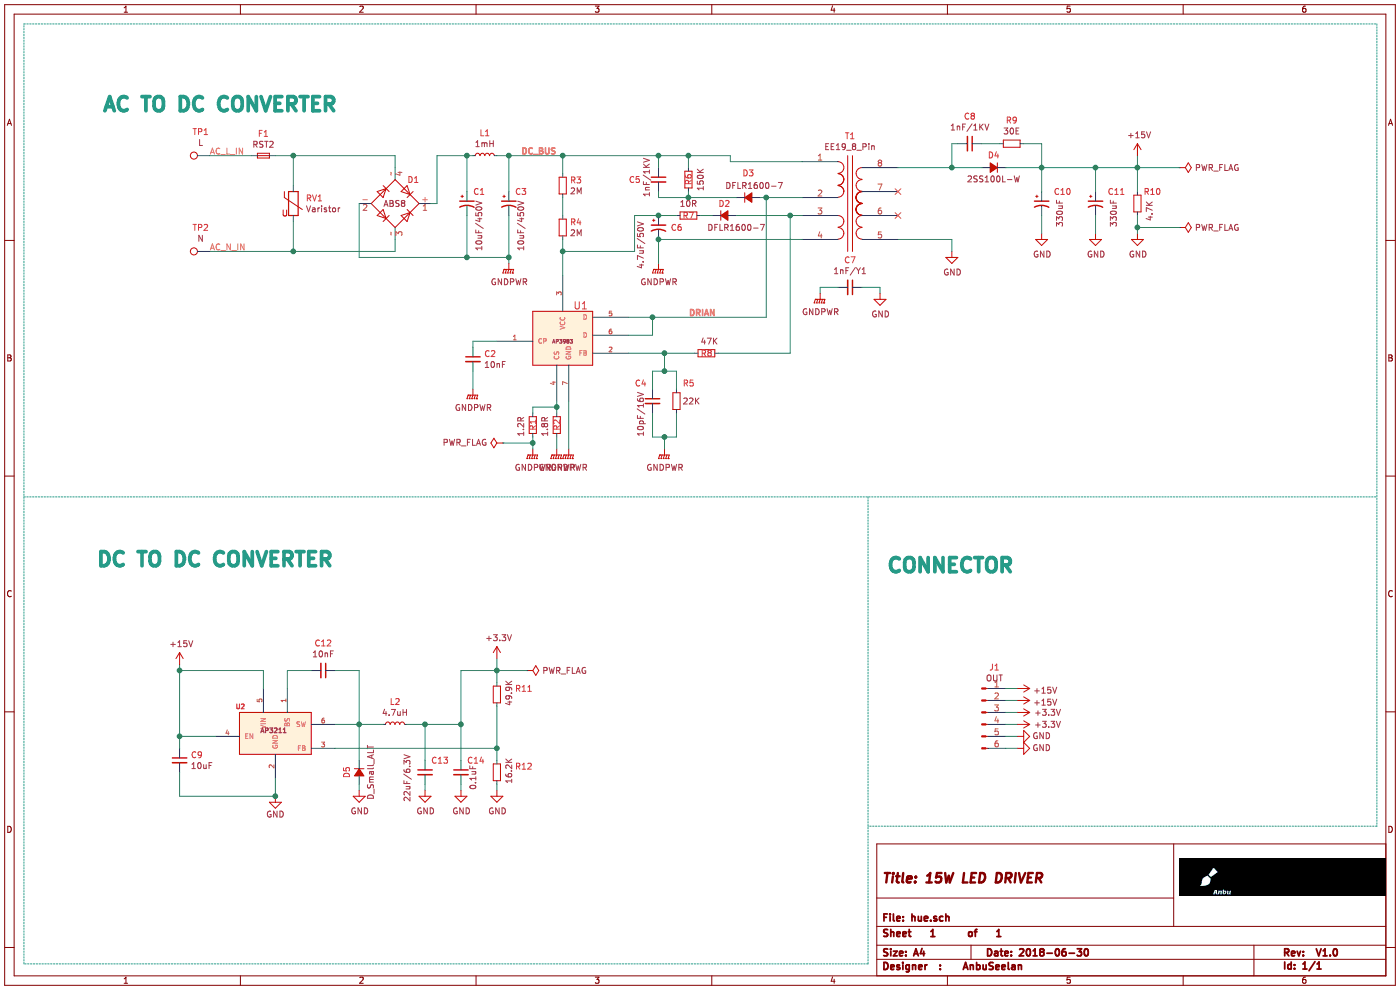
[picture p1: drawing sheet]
EESchema Schematic File Version 4
LIBS:hue-cache
EELAYER 26 0
EELAYER END
$Descr A4 11693 8268
encoding utf-8
Sheet 1 1
Title "15W LED DRIVER"
Date "2018-06-30"
Rev " V1.0"
Comp ""
Comment1 ""
Comment2 "1"
Comment3 "1"
Comment4 ""
$EndDescr
$Comp
L Device:Fuse_Small F1
U 1 1
P 2200 1300
F 0 "F1" H 2200 1485 50  0000 C CNN
F 1 "RST2" H 2200 1394 50  0000 C CNN
F 2 "IOT_Design:fuse_L7_W4_P5" H 2200 1300 50  0001 C CNN
F 3 "~" H 2200 1300 50  0001 C CNN
F 4 "RST2" H 2200 1393 50  0001 C CNN "MPN"
	1    2200 1300
	1    0    0    -1  
$EndComp
$Comp
L Device:R_Small R3
U 1 1
P 4700 1550
F 0 "R3" H 4759 1596 50  0000 L CNN
F 1 "2M" H 4759 1505 50  0000 L CNN
F 2 "Resistor_SMD:R_0805_2012Metric" H 4700 1550 50  0001 C CNN
F 3 "~" H 4700 1550 50  0001 C CNN
	1    4700 1550
	1    0    0    -1  
$EndComp
$Comp
L Device:Varistor RV1
U 1 1
P 2450 1700
F 0 "RV1" H 2553 1746 50  0000 L CNN
F 1 "Varistor" H 2553 1655 50  0000 L CNN
F 2 "IOT_Design:RV_Disc_D7_W3.4_P5" V 2380 1700 50  0001 C CNN
F 3 "~" H 2450 1700 50  0001 C CNN
	1    2450 1700
	1    0    0    -1  
$EndComp
$Comp
L Diode_Bridge:ABS8 D1
U 1 1
P 3300 1700
F 0 "D1" H 3400 1900 50  0000 L CNN
F 1 "ABS8" H 3200 1700 50  0000 L CNN
F 2 "Diode_SMD:Diode_Bridge_Diotec_ABS" H 3450 1825 50  0001 L CNN
F 3 "https://diotec.com/tl_files/diotec/files/pdf/datasheets/abs2.pdf" H 3300 1700 50  0001 C CNN
	1    3300 1700
	1    0    0    -1  
$EndComp
$Comp
L Device:L_Small L1
U 1 1
P 4050 1300
F 0 "L1" V 4235 1300 50  0000 C CNN
F 1 "1mH" V 4144 1300 50  0000 C CNN
F 2 "Inductor_THT:L_Radial_D7.5mm_P3.50mm_Fastron_07P" H 4050 1300 50  0001 C CNN
F 3 "~" H 4050 1300 50  0001 C CNN
	1    4050 1300
	0    -1   -1   0   
$EndComp
$Comp
L Device:CP1_Small C1
U 1 1
P 3900 1700
F 0 "C1" H 3950 1800 50  0000 L CNN
F 1 "10uF/450V" V 4000 1300 50  0000 L CNN
F 2 "IOT_Design:CP_Radial_D10.0mm_P5.00mm" H 3900 1700 50  0001 C CNN
F 3 "~" H 3900 1700 50  0001 C CNN
	1    3900 1700
	1    0    0    -1  
$EndComp
$Comp
L Device:C_Small C5
U 1 1
P 5500 1500
F 0 "C5" H 5250 1500 50  0000 L CNN
F 1 "1nF/1KV" V 5400 1350 50  0000 L CNN
F 2 "Capacitor_SMD:C_0805_2012Metric_Pad1.33x1.40mm_HandSolder" H 5500 1500 50  0001 C CNN
F 3 "~" H 5500 1500 50  0001 C CNN
	1    5500 1500
	1    0    0    -1  
$EndComp
$Comp
L IOTDesign:Transformer_8_Pin T1
U 1 1
P 7100 1700
F 0 "T1" H 7100 2265 50  0000 C CNN
F 1 "EE19_8_Pin" H 7100 2174 50  0000 C CNN
F 2 "IOT_Design:EE19Horizondal" H 7100 2173 50  0001 C CNN
F 3 "" H 7100 1700 50  0000 C CNN
	1    7100 1700
	1    0    0    -1  
$EndComp
$Comp
L Device:D_Small_ALT D3
U 1 1
P 6250 1650
F 0 "D3" H 6250 1855 50  0000 C CNN
F 1 "DFLR1600-7" H 6300 1750 50  0000 C CNN
F 2 "IOT_Design:POWERDI-123" V 6250 1650 50  0001 C CNN
F 3 "~" V 6250 1650 50  0001 C CNN
	1    6250 1650
	1    0    0    -1  
$EndComp
$Comp
L IOTDesign:AP3211 U2
U 1 1
P 2300 6150
F 0 "U2" H 2050 6400 39  0000 R CNB
F 1 "AP3211" H 2400 6200 39  0000 R CNB
F 2 "IOT_Design:AP3211" H 1800 5800 60  0001 C CNN
F 3 "" H 1800 5800 60  0001 C CNN
	1    2300 6150
	1    0    0    -1  
$EndComp
$Comp
L IOTDesign:AP3983 U1
U 1 1
P 4700 2850
F 0 "U1" H 4850 3150 60  0000 C CNN
F 1 "AP3983" H 4700 2850 31  0000 C CNN
F 2 "IOT_Design:DIP-7_AP3983" H 4050 2300 60  0001 C CNN
F 3 "" H 4050 2300 60  0000 C CNN
	1    4700 2850
	1    0    0    -1  
$EndComp
$Comp
L Device:CP1_Small C3
U 1 1
P 4250 1700
F 0 "C3" H 4300 1800 50  0000 L CNN
F 1 "10uF/450V" V 4350 1300 50  0000 L CNN
F 2 "IOT_Design:CP_Radial_D10.0mm_P5.00mm" H 4250 1700 50  0001 C CNN
F 3 "~" H 4250 1700 50  0001 C CNN
	1    4250 1700
	1    0    0    -1  
$EndComp
$Comp
L Device:R_Small R4
U 1 1
P 4700 1900
F 0 "R4" H 4759 1946 50  0000 L CNN
F 1 "2M" H 4759 1855 50  0000 L CNN
F 2 "Resistor_SMD:R_0805_2012Metric" H 4700 1900 50  0001 C CNN
F 3 "~" H 4700 1900 50  0001 C CNN
	1    4700 1900
	1    0    0    -1  
$EndComp
$Comp
L Device:R_Small R6
U 1 1
P 5750 1500
F 0 "R6" V 5750 1450 50  0000 L CNN
F 1 "150K" V 5850 1400 50  0000 L CNN
F 2 "Resistor_SMD:R_0805_2012Metric" H 5750 1500 50  0001 C CNN
F 3 "~" H 5750 1500 50  0001 C CNN
	1    5750 1500
	1    0    0    -1  
$EndComp
$Comp
L Device:D_Small_ALT D2
U 1 1
P 6050 1800
F 0 "D2" H 6050 1900 50  0000 C CNN
F 1 "DFLR1600-7" H 6150 1700 50  0000 C CNN
F 2 "IOT_Design:POWERDI-123" V 6050 1800 50  0001 C CNN
F 3 "~" V 6050 1800 50  0001 C CNN
	1    6050 1800
	1    0    0    -1  
$EndComp
$Comp
L Device:R_Small R7
U 1 1
P 5750 1800
F 0 "R7" V 5750 1800 50  0000 C CNN
F 1 "10R" V 5650 1800 50  0000 C CNN
F 2 "Resistor_SMD:R_0805_2012Metric" H 5750 1800 50  0001 C CNN
F 3 "~" H 5750 1800 50  0001 C CNN
	1    5750 1800
	0    1    1    0   
$EndComp
$Comp
L Device:CP1_Small C6
U 1 1
P 5500 1900
F 0 "C6" H 5600 1900 50  0000 L CNN
F 1 "4.7uF/50V" V 5350 1550 50  0000 L CNN
F 2 "Capacitor_THT:CP_Radial_D5.0mm_P2.50mm" H 5500 1900 50  0001 C CNN
F 3 "~" H 5500 1900 50  0001 C CNN
	1    5500 1900
	1    0    0    -1  
$EndComp
$Comp
L Device:C_Small C2
U 1 1
P 3950 3000
F 0 "C2" H 4042 3046 50  0000 L CNN
F 1 "10nF" H 4042 2955 50  0000 L CNN
F 2 "Capacitor_SMD:C_0805_2012Metric_Pad1.33x1.40mm_HandSolder" H 3950 3000 50  0001 C CNN
F 3 "~" H 3950 3000 50  0001 C CNN
	1    3950 3000
	1    0    0    -1  
$EndComp
$Comp
L Device:R_Small R1
U 1 1
P 4450 3550
F 0 "R1" V 4450 3500 50  0000 L CNN
F 1 "1.2R" V 4350 3450 50  0000 L CNN
F 2 "Resistor_SMD:R_0805_2012Metric" H 4450 3550 50  0001 C CNN
F 3 "~" H 4450 3550 50  0001 C CNN
	1    4450 3550
	1    0    0    -1  
$EndComp
$Comp
L Device:R_Small R5
U 1 1
P 5650 3350
F 0 "R5" H 5700 3500 50  0000 L CNN
F 1 "10pF/16V" V 5350 3050 50  0000 L CNN
F 2 "Resistor_SMD:R_0805_2012Metric" H 5650 3350 50  0001 C CNN
F 3 "~" H 5650 3350 50  0001 C CNN
	1    5650 3350
	1    0    0    -1  
$EndComp
$Comp
L Device:R_Small R2
U 1 1
P 4650 3550
F 0 "R2" V 4650 3500 50  0000 L CNN
F 1 "1.8R" V 4550 3450 50  0000 L CNN
F 2 "Resistor_SMD:R_0805_2012Metric" H 4650 3550 50  0001 C CNN
F 3 "~" H 4650 3550 50  0001 C CNN
	1    4650 3550
	1    0    0    -1  
$EndComp
$Comp
L Device:C_Small C9
U 1 1
P 1500 6350
F 0 "C9" H 1592 6396 50  0000 L CNN
F 1 "10uF" H 1592 6305 50  0000 L CNN
F 2 "Capacitor_SMD:C_0805_2012Metric_Pad1.33x1.40mm_HandSolder" H 1500 6350 50  0001 C CNN
F 3 "~" H 1500 6350 50  0001 C CNN
	1    1500 6350
	1    0    0    -1  
$EndComp
$Comp
L Device:C_Small C7
U 1 1
P 7100 2400
F 0 "C7" V 6871 2400 50  0000 C CNN
F 1 "1nF/Y1" V 6962 2400 50  0000 C CNN
F 2 "IOT_Design:Y1Capacitor" H 7100 2400 50  0001 C CNN
F 3 "~" H 7100 2400 50  0001 C CNN
	1    7100 2400
	0    1    1    0   
$EndComp
$Comp
L Device:C_Small C8
U 1 1
P 8100 1200
F 0 "C8" V 7871 1200 50  0000 C CNN
F 1 "1nF/1KV" V 7962 1200 50  0000 C CNN
F 2 "Capacitor_SMD:C_0805_2012Metric_Pad1.33x1.40mm_HandSolder" H 8100 1200 50  0001 C CNN
F 3 "~" H 8100 1200 50  0001 C CNN
	1    8100 1200
	0    1    1    0   
$EndComp
$Comp
L Device:R_Small R9
U 1 1
P 8450 1200
F 0 "R9" V 8254 1200 50  0000 C CNN
F 1 "30E" V 8345 1200 50  0000 C CNN
F 2 "Resistor_SMD:R_0805_2012Metric" H 8450 1200 50  0001 C CNN
F 3 "~" H 8450 1200 50  0001 C CNN
	1    8450 1200
	0    1    1    0   
$EndComp
$Comp
L Device:D_Small_ALT D4
U 1 1
P 8300 1400
F 0 "D4" H 8300 1300 50  0000 C CNN
F 1 "2SS100L-W" H 8300 1500 50  0000 C CNN
F 2 "IOT_Design:D_SOD-123F" V 8300 1400 50  0001 C CNN
F 3 "~" V 8300 1400 50  0001 C CNN
	1    8300 1400
	-1   0    0    1   
$EndComp
$Comp
L Device:CP1_Small C10
U 1 1
P 8700 1700
F 0 "C10" H 8800 1800 50  0000 L CNN
F 1 "330uF" V 8850 1500 50  0000 L CNN
F 2 "IOT_Design:CP_Radial_D8.0mm_P3.80mm" H 8700 1700 50  0001 C CNN
F 3 "~" H 8700 1700 50  0001 C CNN
	1    8700 1700
	1    0    0    -1  
$EndComp
$Comp
L Device:R_Small R10
U 1 1
P 9500 1700
F 0 "R10" H 9550 1800 50  0000 L CNN
F 1 "4.7K" V 9600 1550 50  0000 L CNN
F 2 "Resistor_SMD:R_0805_2012Metric" H 9500 1700 50  0001 C CNN
F 3 "~" H 9500 1700 50  0001 C CNN
	1    9500 1700
	1    0    0    -1  
$EndComp
Wire Wire Line
	3300 2000 3300 2100
Wire Wire Line
	3300 2100 2450 2100
Wire Wire Line
	3300 1400 3300 1300
Wire Wire Line
	2300 1300 2450 1300
Wire Wire Line
	2100 1300 1750 1300
Wire Wire Line
	2450 1550 2450 1300
Connection ~ 2450 1300
Wire Wire Line
	2450 1300 3300 1300
Wire Wire Line
	2450 1850 2450 2100
Connection ~ 2450 2100
Wire Wire Line
	2450 2100 1750 2100
Wire Wire Line
	3600 1700 3650 1700
Wire Wire Line
	3650 1700 3650 1300
Wire Wire Line
	3650 1300 3900 1300
Wire Wire Line
	3900 1600 3900 1300
Wire Wire Line
	3950 1300 3900 1300
Connection ~ 3900 1300
Wire Wire Line
	4150 1300 4250 1300
Wire Wire Line
	4250 1300 4250 1600
Wire Wire Line
	3000 1700 3000 2150
Wire Wire Line
	3000 2150 3900 2150
Wire Wire Line
	4250 2150 4250 1800
Wire Wire Line
	3900 1800 3900 2150
Connection ~ 3900 2150
Wire Wire Line
	3900 2150 4250 2150
Wire Wire Line
	4250 1300 4700 1300
Wire Wire Line
	4700 1300 4700 1450
Connection ~ 4250 1300
Wire Wire Line
	4700 1650 4700 1800
Wire Wire Line
	6150 1650 5750 1650
Wire Wire Line
	5750 1650 5750 1600
Wire Wire Line
	5500 1600 5500 1650
Wire Wire Line
	5500 1650 5750 1650
Connection ~ 5750 1650
Wire Wire Line
	5850 1800 5950 1800
Wire Wire Line
	5650 1800 5500 1800
Wire Wire Line
	4700 2300 4700 2100
Wire Wire Line
	5500 1800 5300 1800
Wire Wire Line
	5300 1800 5300 2100
Wire Wire Line
	5300 2100 4700 2100
Connection ~ 5500 1800
Connection ~ 4700 2100
Wire Wire Line
	4700 2100 4700 2000
Wire Wire Line
	4700 1300 5500 1300
Wire Wire Line
	6100 1300 6100 1350
Connection ~ 4700 1300
Wire Wire Line
	5500 1300 5500 1400
Connection ~ 5500 1300
Wire Wire Line
	5500 1300 5750 1300
Wire Wire Line
	5750 1300 5750 1400
Connection ~ 5750 1300
Wire Wire Line
	5750 1300 6100 1300
Wire Wire Line
	8200 1200 8350 1200
Wire Wire Line
	8200 1400 7950 1400
Wire Wire Line
	8000 1200 7950 1200
Wire Wire Line
	7950 1200 7950 1400
Connection ~ 7950 1400
Wire Wire Line
	8400 1400 8700 1400
Wire Wire Line
	8700 1400 8700 1600
Wire Wire Line
	8550 1200 8700 1200
Wire Wire Line
	8700 1200 8700 1400
Connection ~ 8700 1400
Wire Wire Line
	9150 1400 9500 1400
Wire Wire Line
	9500 1400 9500 1600
$Comp
L Device:R_Small R8
U 1 1
P 5900 2950
F 0 "R8" V 5900 2900 50  0000 L CNN
F 1 "47K" V 5800 2900 50  0000 L CNN
F 2 "Resistor_SMD:R_0805_2012Metric" H 5900 2950 50  0001 C CNN
F 3 "~" H 5900 2950 50  0001 C CNN
	1    5900 2950
	0    1    1    0   
$EndComp
$Comp
L Device:C_Small C4
U 1 1
P 5450 3350
F 0 "C4" H 5300 3500 50  0000 L CNN
F 1 "22K" H 5700 3350 50  0000 L CNN
F 2 "Capacitor_SMD:C_0805_2012Metric_Pad1.33x1.40mm_HandSolder" H 5450 3350 50  0001 C CNN
F 3 "~" H 5450 3350 50  0001 C CNN
	1    5450 3350
	1    0    0    -1  
$EndComp
$Comp
L power:GNDPWR #PWR07
U 1 1
P 5550 3750
F 0 "#PWR07" H 5550 3550 50  0001 C CNN
F 1 "GNDPWR" H 5554 3596 50  0000 C CNN
F 2 "" H 5550 3700 50  0001 C CNN
F 3 "" H 5550 3700 50  0001 C CNN
	1    5550 3750
	1    0    0    -1  
$EndComp
Wire Wire Line
	5250 2800 5450 2800
Wire Wire Line
	5450 2800 5450 2650
Connection ~ 5450 2650
Wire Wire Line
	5450 2650 5250 2650
$Comp
L power:GNDPWR #PWR05
U 1 1
P 4750 3750
F 0 "#PWR05" H 4750 3550 50  0001 C CNN
F 1 "GNDPWR" H 4754 3596 50  0000 C CNN
F 2 "" H 4750 3700 50  0001 C CNN
F 3 "" H 4750 3700 50  0001 C CNN
	1    4750 3750
	1    0    0    -1  
$EndComp
Wire Wire Line
	4750 3350 4750 3750
$Comp
L power:GNDPWR #PWR04
U 1 1
P 4650 3750
F 0 "#PWR04" H 4650 3550 50  0001 C CNN
F 1 "GNDPWR" H 4654 3596 50  0000 C CNN
F 2 "" H 4650 3700 50  0001 C CNN
F 3 "" H 4650 3700 50  0001 C CNN
	1    4650 3750
	1    0    0    -1  
$EndComp
Wire Wire Line
	4650 3750 4650 3650
$Comp
L power:GNDPWR #PWR03
U 1 1
P 4450 3750
F 0 "#PWR03" H 4450 3550 50  0001 C CNN
F 1 "GNDPWR" H 4454 3596 50  0000 C CNN
F 2 "" H 4450 3700 50  0001 C CNN
F 3 "" H 4450 3700 50  0001 C CNN
	1    4450 3750
	1    0    0    -1  
$EndComp
Wire Wire Line
	4450 3750 4450 3700
Wire Wire Line
	4650 3450 4650 3400
Wire Wire Line
	4650 3400 4450 3400
Wire Wire Line
	4450 3400 4450 3450
Connection ~ 4650 3400
Wire Wire Line
	4650 3400 4650 3350
Wire Wire Line
	5450 3450 5450 3650
Wire Wire Line
	5450 3650 5550 3650
Wire Wire Line
	5650 3650 5650 3450
Wire Wire Line
	5550 3650 5550 3750
Connection ~ 5550 3650
Wire Wire Line
	5550 3650 5650 3650
Wire Wire Line
	5250 2950 5550 2950
Wire Wire Line
	5450 3250 5450 3100
Wire Wire Line
	5450 3100 5550 3100
Wire Wire Line
	5550 3100 5550 2950
Connection ~ 5550 2950
Wire Wire Line
	5550 2950 5800 2950
Wire Wire Line
	5650 3250 5650 3100
Wire Wire Line
	5650 3100 5550 3100
Connection ~ 5550 3100
Wire Wire Line
	4150 2850 3950 2850
Wire Wire Line
	3950 2850 3950 2900
$Comp
L power:GNDPWR #PWR01
U 1 1
P 3950 3250
F 0 "#PWR01" H 3950 3050 50  0001 C CNN
F 1 "GNDPWR" H 3954 3096 50  0000 C CNN
F 2 "" H 3950 3200 50  0001 C CNN
F 3 "" H 3950 3200 50  0001 C CNN
	1    3950 3250
	1    0    0    -1  
$EndComp
Wire Wire Line
	3950 3250 3950 3100
$Comp
L power:GNDPWR #PWR02
U 1 1
P 4250 2200
F 0 "#PWR02" H 4250 2000 50  0001 C CNN
F 1 "GNDPWR" H 4254 2046 50  0000 C CNN
F 2 "" H 4250 2150 50  0001 C CNN
F 3 "" H 4250 2150 50  0001 C CNN
	1    4250 2200
	1    0    0    -1  
$EndComp
Wire Wire Line
	4250 2200 4250 2150
Connection ~ 4250 2150
$Comp
L power:GNDPWR #PWR06
U 1 1
P 5500 2200
F 0 "#PWR06" H 5500 2000 50  0001 C CNN
F 1 "GNDPWR" H 5504 2046 50  0000 C CNN
F 2 "" H 5500 2150 50  0001 C CNN
F 3 "" H 5500 2150 50  0001 C CNN
	1    5500 2200
	1    0    0    -1  
$EndComp
Wire Wire Line
	5500 2200 5500 2000
Connection ~ 5500 2000
Wire Wire Line
	9500 1300 9500 1400
Connection ~ 9500 1400
$Comp
L power:GND #PWR010
U 1 1
P 7950 2100
F 0 "#PWR010" H 7950 1850 50  0001 C CNN
F 1 "GND" H 7955 1927 50  0000 C CNN
F 2 "" H 7950 2100 50  0001 C CNN
F 3 "" H 7950 2100 50  0001 C CNN
	1    7950 2100
	1    0    0    -1  
$EndComp
Wire Wire Line
	7950 2000 7950 2100
$Comp
L power:GND #PWR012
U 1 1
P 8700 1950
F 0 "#PWR012" H 8700 1700 50  0001 C CNN
F 1 "GND" H 8705 1777 50  0000 C CNN
F 2 "" H 8700 1950 50  0001 C CNN
F 3 "" H 8700 1950 50  0001 C CNN
	1    8700 1950
	1    0    0    -1  
$EndComp
$Comp
L power:GND #PWR015
U 1 1
P 9500 1950
F 0 "#PWR015" H 9500 1700 50  0001 C CNN
F 1 "GND" H 9505 1777 50  0000 C CNN
F 2 "" H 9500 1950 50  0001 C CNN
F 3 "" H 9500 1950 50  0001 C CNN
	1    9500 1950
	1    0    0    -1  
$EndComp
Wire Wire Line
	8700 1800 8700 1950
Wire Wire Line
	9500 1800 9500 1900
NoConn ~ 7500 1800
NoConn ~ 7500 1600
Wire Wire Line
	7200 2400 7350 2400
Wire Wire Line
	7350 2400 7350 2450
Wire Wire Line
	7000 2400 6850 2400
Wire Wire Line
	6850 2400 6850 2450
$Comp
L power:GND #PWR09
U 1 1
P 7350 2450
F 0 "#PWR09" H 7350 2200 50  0001 C CNN
F 1 "GND" H 7355 2277 50  0000 C CNN
F 2 "" H 7350 2450 50  0001 C CNN
F 3 "" H 7350 2450 50  0001 C CNN
	1    7350 2450
	1    0    0    -1  
$EndComp
$Comp
L power:GNDPWR #PWR08
U 1 1
P 6850 2450
F 0 "#PWR08" H 6850 2250 50  0001 C CNN
F 1 "GNDPWR" H 6854 2296 50  0000 C CNN
F 2 "" H 6850 2400 50  0001 C CNN
F 3 "" H 6850 2400 50  0001 C CNN
	1    6850 2450
	1    0    0    -1  
$EndComp
$Comp
L Device:C_Small C12
U 1 1
P 2700 5600
F 0 "C12" V 2471 5600 50  0000 C CNN
F 1 "10nF" V 2562 5600 50  0000 C CNN
F 2 "Capacitor_SMD:C_0805_2012Metric_Pad1.33x1.40mm_HandSolder" H 2700 5600 50  0001 C CNN
F 3 "~" H 2700 5600 50  0001 C CNN
	1    2700 5600
	0    1    1    0   
$EndComp
$Comp
L Device:D_Small_ALT D5
U 1 1
P 3000 6450
F 0 "D5" H 3000 6350 50  0000 C CNN
F 1 "D_Small_ALT" H 3000 6550 50  0000 C CNN
F 2 "Diode_SMD:D_SOD-323" V 3000 6450 50  0001 C CNN
F 3 "~" V 3000 6450 50  0001 C CNN
	1    3000 6450
	0    1    1    0   
$EndComp
$Comp
L Device:L_Small L2
U 1 1
P 3300 6050
F 0 "L2" V 3485 6050 50  0000 C CNN
F 1 "4.7uH" V 3394 6050 50  0000 C CNN
F 2 "IOT_Design:Inductor_Taiyo-Yuden_MD-4040" H 3300 6050 50  0001 C CNN
F 3 "~" H 3300 6050 50  0001 C CNN
	1    3300 6050
	0    -1   -1   0   
$EndComp
Wire Wire Line
	3000 5600 2800 5600
Wire Wire Line
	2800 6050 3000 6050
Wire Wire Line
	3000 6350 3000 6050
Connection ~ 3000 6050
Wire Wire Line
	3000 6050 3200 6050
Wire Wire Line
	3000 6050 3000 5600
$Comp
L Device:C_Small C13
U 1 1
P 3550 6450
F 0 "C13" H 3600 6550 50  0000 L CNN
F 1 "22uF/6.3V" V 3400 6200 50  0000 L CNN
F 2 "Capacitor_SMD:C_0805_2012Metric_Pad1.33x1.40mm_HandSolder" H 3550 6450 50  0001 C CNN
F 3 "~" H 3550 6450 50  0001 C CNN
	1    3550 6450
	1    0    0    -1  
$EndComp
$Comp
L Device:C_Small C14
U 1 1
P 3850 6450
F 0 "C14" H 3900 6550 50  0000 L CNN
F 1 "0.1uF" V 3950 6300 50  0000 L CNN
F 2 "Capacitor_SMD:C_0805_2012Metric_Pad1.33x1.40mm_HandSolder" H 3850 6450 50  0001 C CNN
F 3 "~" H 3850 6450 50  0001 C CNN
	1    3850 6450
	1    0    0    -1  
$EndComp
Wire Wire Line
	3550 6350 3550 6050
Wire Wire Line
	3550 6050 3400 6050
Wire Wire Line
	3550 6050 3850 6050
Wire Wire Line
	3850 6050 3850 6350
Connection ~ 3550 6050
$Comp
L Device:R_Small R12
U 1 1
P 4150 6450
F 0 "R12" H 4300 6500 50  0000 L CNN
F 1 "16.2K" V 4250 6350 50  0000 L CNN
F 2 "Resistor_SMD:R_0805_2012Metric" H 4150 6450 50  0001 C CNN
F 3 "~" H 4150 6450 50  0001 C CNN
	1    4150 6450
	1    0    0    -1  
$EndComp
$Comp
L Device:R_Small R11
U 1 1
P 4150 5800
F 0 "R11" H 4300 5850 50  0000 L CNN
F 1 "49.9K" V 4250 5700 50  0000 L CNN
F 2 "Resistor_SMD:R_0805_2012Metric" H 4150 5800 50  0001 C CNN
F 3 "~" H 4150 5800 50  0001 C CNN
	1    4150 5800
	1    0    0    -1  
$EndComp
$Comp
L power:GND #PWR017
U 1 1
P 3550 6600
F 0 "#PWR017" H 3550 6350 50  0001 C CNN
F 1 "GND" H 3555 6427 50  0000 C CNN
F 2 "" H 3550 6600 50  0001 C CNN
F 3 "" H 3550 6600 50  0001 C CNN
	1    3550 6600
	1    0    0    -1  
$EndComp
$Comp
L power:GND #PWR018
U 1 1
P 3850 6600
F 0 "#PWR018" H 3850 6350 50  0001 C CNN
F 1 "GND" H 3855 6427 50  0000 C CNN
F 2 "" H 3850 6600 50  0001 C CNN
F 3 "" H 3850 6600 50  0001 C CNN
	1    3850 6600
	1    0    0    -1  
$EndComp
$Comp
L power:GND #PWR020
U 1 1
P 4150 6600
F 0 "#PWR020" H 4150 6350 50  0001 C CNN
F 1 "GND" H 4155 6427 50  0000 C CNN
F 2 "" H 4150 6600 50  0001 C CNN
F 3 "" H 4150 6600 50  0001 C CNN
	1    4150 6600
	1    0    0    -1  
$EndComp
Wire Wire Line
	3550 6550 3550 6600
Wire Wire Line
	3850 6550 3850 6600
Wire Wire Line
	4150 6550 4150 6600
$Comp
L power:+3.3V #PWR019
U 1 1
P 4150 5500
F 0 "#PWR019" H 4150 5350 50  0001 C CNN
F 1 "+3.3V" H 4165 5673 50  0000 C CNN
F 2 "" H 4150 5500 50  0001 C CNN
F 3 "" H 4150 5500 50  0001 C CNN
	1    4150 5500
	1    0    0    -1  
$EndComp
Wire Wire Line
	4150 5500 4150 5600
Wire Wire Line
	4150 5900 4150 6250
Wire Wire Line
	2800 6250 4150 6250
Connection ~ 4150 6250
Wire Wire Line
	4150 6250 4150 6350
Wire Wire Line
	4150 5600 3850 5600
Wire Wire Line
	3850 5600 3850 6050
Connection ~ 4150 5600
Wire Wire Line
	4150 5600 4150 5700
Connection ~ 3850 6050
Wire Wire Line
	2400 5750 2400 5600
Wire Wire Line
	2400 5600 2600 5600
Wire Wire Line
	2300 6500 2300 6650
Wire Wire Line
	2300 6650 1500 6650
Wire Wire Line
	1500 6650 1500 6450
Wire Wire Line
	1500 6250 1500 6150
Wire Wire Line
	1500 6150 1800 6150
Wire Wire Line
	2200 5750 2200 5600
Wire Wire Line
	2200 5600 1500 5600
Wire Wire Line
	1500 5600 1500 6150
Connection ~ 1500 6150
Wire Wire Line
	1500 5550 1500 5600
Connection ~ 1500 5600
$Comp
L power:GND #PWR016
U 1 1
P 3000 6600
F 0 "#PWR016" H 3000 6350 50  0001 C CNN
F 1 "GND" H 3005 6427 50  0000 C CNN
F 2 "" H 3000 6600 50  0001 C CNN
F 3 "" H 3000 6600 50  0001 C CNN
	1    3000 6600
	1    0    0    -1  
$EndComp
Wire Wire Line
	3000 6550 3000 6600
Wire Wire Line
	7500 1400 7950 1400
Wire Wire Line
	7500 2000 7950 2000
Wire Wire Line
	6350 1650 6400 1650
Wire Wire Line
	6100 1350 6700 1350
Wire Wire Line
	5500 2000 6700 2000
Wire Wire Line
	6150 1800 6600 1800
Wire Wire Line
	6400 2650 6400 1650
Wire Wire Line
	5450 2650 6400 2650
Connection ~ 6400 1650
Wire Wire Line
	6400 1650 6700 1650
Wire Wire Line
	6600 1800 6600 2950
Wire Wire Line
	6000 2950 6600 2950
Connection ~ 6600 1800
Wire Wire Line
	6600 1800 6700 1800
$Comp
L Device:CP1_Small C11
U 1 1
P 9150 1700
F 0 "C11" H 9250 1800 50  0000 L CNN
F 1 "330uF" V 9300 1500 50  0000 L CNN
F 2 "IOT_Design:CP_Radial_D8.0mm_P3.80mm" H 9150 1700 50  0001 C CNN
F 3 "~" H 9150 1700 50  0001 C CNN
	1    9150 1700
	1    0    0    -1  
$EndComp
Wire Wire Line
	9150 1400 9150 1600
Wire Wire Line
	9150 1400 8700 1400
Connection ~ 9150 1400
$Comp
L power:GND #PWR013
U 1 1
P 9150 1950
F 0 "#PWR013" H 9150 1700 50  0001 C CNN
F 1 "GND" H 9155 1777 50  0000 C CNN
F 2 "" H 9150 1950 50  0001 C CNN
F 3 "" H 9150 1950 50  0001 C CNN
	1    9150 1950
	1    0    0    -1  
$EndComp
Wire Wire Line
	9150 1950 9150 1800
$Comp
L Connector:Test_Point TP1
U 1 1
P 1750 1300
F 0 "TP1" V 1945 1374 50  0000 C CNN
F 1 "L" V 1854 1374 50  0000 C CNN
F 2 "IOT_Design:PAD" H 1950 1300 50  0001 C CNN
F 3 "~" H 1950 1300 50  0001 C CNN
	1    1750 1300
	0    -1   -1   0   
$EndComp
$Comp
L Connector:Test_Point TP2
U 1 1
P 1750 2100
F 0 "TP2" V 1945 2174 50  0000 C CNN
F 1 "N" V 1854 2174 50  0000 C CNN
F 2 "IOT_Design:PAD" H 1950 2100 50  0001 C CNN
F 3 "~" H 1950 2100 50  0001 C CNN
	1    1750 2100
	0    -1   -1   0   
$EndComp
Text Label 1750 1300 0    50   ~ 0
AC_L_IN
Text Label 1750 2100 0    50   ~ 0
AC_N_IN
$Comp
L power:PWR_FLAG #FLG0101
U 1 1
P 4200 3700
F 0 "#FLG0101" H 4200 3775 50  0001 C CNN
F 1 "PWR_FLAG" V 4200 3828 50  0000 L CNN
F 2 "" H 4200 3700 50  0001 C CNN
F 3 "~" H 4200 3700 50  0001 C CNN
	1    4200 3700
	0    -1   -1   0   
$EndComp
Wire Wire Line
	4200 3700 4450 3700
Connection ~ 4450 3700
Wire Wire Line
	4450 3700 4450 3650
$Comp
L power:PWR_FLAG #FLG0102
U 1 1
P 9850 1400
F 0 "#FLG0102" H 9850 1475 50  0001 C CNN
F 1 "PWR_FLAG" V 9850 1528 50  0000 L CNN
F 2 "" H 9850 1400 50  0001 C CNN
F 3 "~" H 9850 1400 50  0001 C CNN
	1    9850 1400
	0    1    1    0   
$EndComp
Wire Wire Line
	9850 1400 9500 1400
$Comp
L power:PWR_FLAG #FLG0103
U 1 1
P 4400 5600
F 0 "#FLG0103" H 4400 5675 50  0001 C CNN
F 1 "PWR_FLAG" V 4400 5728 50  0000 L CNN
F 2 "" H 4400 5600 50  0001 C CNN
F 3 "~" H 4400 5600 50  0001 C CNN
	1    4400 5600
	0    1    1    0   
$EndComp
Wire Wire Line
	4400 5600 4150 5600
$Comp
L power:PWR_FLAG #FLG0104
U 1 1
P 9850 1900
F 0 "#FLG0104" H 9850 1975 50  0001 C CNN
F 1 "PWR_FLAG" V 9850 2028 50  0000 L CNN
F 2 "" H 9850 1900 50  0001 C CNN
F 3 "~" H 9850 1900 50  0001 C CNN
	1    9850 1900
	0    1    1    0   
$EndComp
Wire Wire Line
	9850 1900 9500 1900
Connection ~ 9500 1900
Wire Wire Line
	9500 1900 9500 1950
$Comp
L Connector:Conn_01x06_Male J1
U 1 1
P 8200 5950
F 0 "J1" H 8306 6328 50  0000 C CNN
F 1 "OUT" H 8306 6237 50  0000 C CNN
F 2 "IOT_Design:6PIN_conn" H 8200 5950 50  0001 C CNN
F 3 "~" H 8200 5950 50  0001 C CNN
	1    8200 5950
	1    0    0    -1  
$EndComp
Wire Wire Line
	8400 5750 8500 5750
Wire Wire Line
	8400 5850 8500 5850
Wire Wire Line
	8400 5950 8500 5950
Wire Wire Line
	8400 6050 8500 6050
Wire Wire Line
	8400 6150 8500 6150
Wire Wire Line
	8400 6250 8500 6250
$Comp
L power:+15V #PWR027
U 1 1
P 9500 1300
F 0 "#PWR027" H 9500 1150 50  0001 C CNN
F 1 "+15V" H 9515 1473 50  0000 C CNN
F 2 "" H 9500 1300 50  0001 C CNN
F 3 "" H 9500 1300 50  0001 C CNN
	1    9500 1300
	1    0    0    -1  
$EndComp
$Comp
L power:+15V #PWR025
U 1 1
P 1500 5550
F 0 "#PWR025" H 1500 5400 50  0001 C CNN
F 1 "+15V" H 1515 5723 50  0000 C CNN
F 2 "" H 1500 5550 50  0001 C CNN
F 3 "" H 1500 5550 50  0001 C CNN
	1    1500 5550
	1    0    0    -1  
$EndComp
$Comp
L power:+15V #PWR011
U 1 1
P 8500 5750
F 0 "#PWR011" H 8500 5600 50  0001 C CNN
F 1 "+15V" V 8515 5878 50  0000 L CNN
F 2 "" H 8500 5750 50  0001 C CNN
F 3 "" H 8500 5750 50  0001 C CNN
	1    8500 5750
	0    1    1    0   
$EndComp
$Comp
L power:+15V #PWR014
U 1 1
P 8500 5850
F 0 "#PWR014" H 8500 5700 50  0001 C CNN
F 1 "+15V" V 8515 5978 50  0000 L CNN
F 2 "" H 8500 5850 50  0001 C CNN
F 3 "" H 8500 5850 50  0001 C CNN
	1    8500 5850
	0    1    1    0   
$EndComp
$Comp
L power:+3.3V #PWR021
U 1 1
P 8500 5950
F 0 "#PWR021" H 8500 5800 50  0001 C CNN
F 1 "+3.3V" V 8500 6200 50  0000 C CNN
F 2 "" H 8500 5950 50  0001 C CNN
F 3 "" H 8500 5950 50  0001 C CNN
	1    8500 5950
	0    1    1    0   
$EndComp
$Comp
L power:+3.3V #PWR022
U 1 1
P 8500 6050
F 0 "#PWR022" H 8500 5900 50  0001 C CNN
F 1 "+3.3V" V 8500 6300 50  0000 C CNN
F 2 "" H 8500 6050 50  0001 C CNN
F 3 "" H 8500 6050 50  0001 C CNN
	1    8500 6050
	0    1    1    0   
$EndComp
$Comp
L power:GND #PWR023
U 1 1
P 8500 6150
F 0 "#PWR023" H 8500 5900 50  0001 C CNN
F 1 "GND" V 8500 5950 50  0000 C CNN
F 2 "" H 8500 6150 50  0001 C CNN
F 3 "" H 8500 6150 50  0001 C CNN
	1    8500 6150
	0    -1   -1   0   
$EndComp
$Comp
L power:GND #PWR024
U 1 1
P 8500 6250
F 0 "#PWR024" H 8500 6000 50  0001 C CNN
F 1 "GND" V 8500 6050 50  0000 C CNN
F 2 "" H 8500 6250 50  0001 C CNN
F 3 "" H 8500 6250 50  0001 C CNN
	1    8500 6250
	0    -1   -1   0   
$EndComp
$Comp
L power:GND #PWR026
U 1 1
P 2300 6650
F 0 "#PWR026" H 2300 6400 50  0001 C CNN
F 1 "GND" H 2300 6500 50  0000 C CNN
F 2 "" H 2300 6650 50  0001 C CNN
F 3 "" H 2300 6650 50  0001 C CNN
	1    2300 6650
	1    0    0    -1  
$EndComp
Connection ~ 2300 6650
Text Label 4350 1300 0    50   ~ 10
DC_BUS
Text Label 5750 2650 0    50   ~ 10
DRIAN
Text Notes 850  950  0    118  ~ 24
AC TO DC CONVERTER
Text Notes 800  4750 0    118  ~ 24
DC TO DC CONVERTER
Wire Notes Line
	7250 8050 200  8050
Wire Notes Line
	200  8050 200  200 
Wire Notes Line
	200  200  11500 200 
Wire Notes Line
	11500 200  11500 6900
Wire Notes Line
	11500 6900 7250 6900
Wire Notes Line
	200  4150 11500 4150
Text Notes 7400 4800 0    118  ~ 24
CONNECTOR
Wire Notes Line
	7250 4150 7250 8050
$EndSCHEMATC
